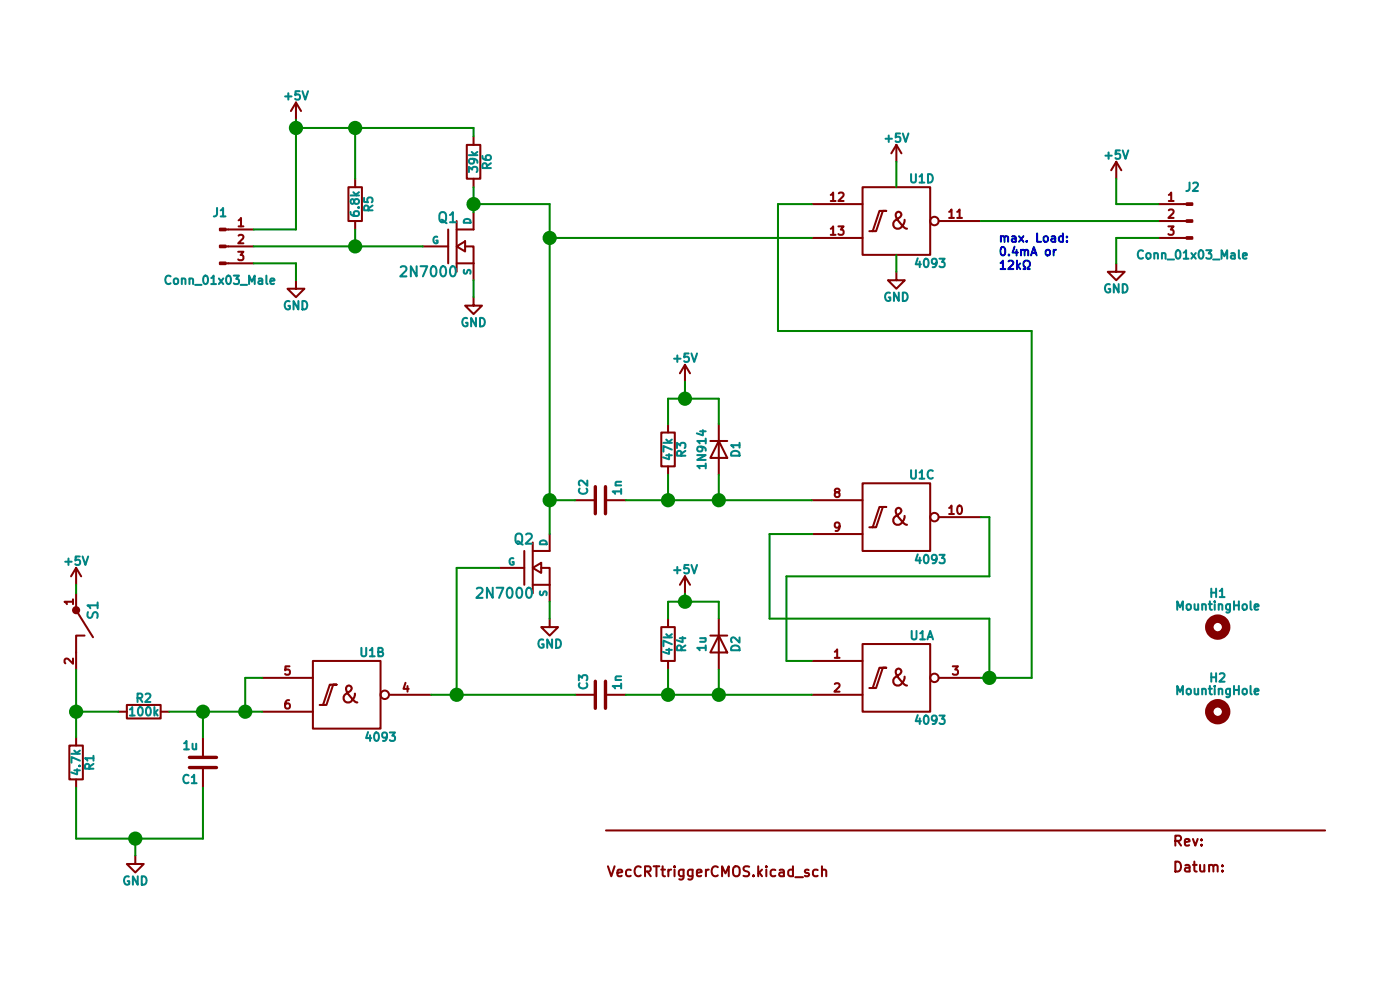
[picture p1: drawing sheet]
<svg xmlns="http://www.w3.org/2000/svg" width="210mm" height="148mm" viewBox="0 0 210 148" stroke-linecap="round" stroke-linejoin="round" font-family="sans-serif">
<g fill="none" stroke="#840000" stroke-width=".3">
<path d="M44.4 15.4l-.7 1.3M44.4 15.4v2.5M44.4 15.4l.8 1.3M33.9 39.5h4.2M33.9 37h4.2M33.9 34.5h4.2M52.3 28.1h2.1v5.1h-2.1zM53.3 26.8v1.3M53.3 33.2v1.3M63.5 37h3.8M67.3 34.5v5M68.6 37l1.2-.8v1.6z"/>
<path d="M68.6 39.5h2.5M68.6 33.2v7.6M69.8 37h1.3v2.5M70.1 21.8h2v5h-2zM71.1 31.9v2.6h-2.5M71.1 20.5v1.3M71.1 26.8v1.3M71.1 39.5v2.6M121.9 35.7h7.6M121.9 30.6h7.6M129.5 28.1h10.2v10.2h-10.2zM130.6 34.7h1l1-3h.5h-1l-1 3"/>
<path d="M134.6 21.8l-.7 1.2M134.6 21.8v2.5M134.6 21.8l.8 1.2M141 33.2h6.3M143.8 32.7h.7M167.6 39.5v1.3h1.3l-1.3 1.3-1.2-1.3h1.2M167.6 24.3l-.7 1.3M167.6 24.3v2.5M167.6 24.3l.8 1.3M174 35.7h4.2M174 33.2h4.2M174 30.6h4.2"/>
<path d="M44.4 42.1v1.2h1.3l-1.3 1.3-1.2-1.3h1.2M71.1 44.6v1.3h1.3l-1.3 1.3-1.3-1.3h1.3M102.9 54.8l-.8 1.2M102.9 54.8v2.5M102.9 54.8l.7 1.2M134.6 40.8v1.3h1.3l-1.3 1.2-1.3-1.2h1.3M86.4 75.1h2.8M91.2 75.1h2.8M99.3 64.9h2v5.1h-2zM100.3 63.7v1.2M100.3 70v1.3M106.7 66.2h2.5"/>
<path d="M107.9 66.2l1.3 2.5h-2.5zM107.9 63.7v7.6M121.9 75.1h7.6M129.5 72.6h10.2v10.1h-10.2zM130.6 79.2h1l1-3.1h.5h-1l-1 3.1M141 77.6h6.3M11.4 89.1v2.5l2.6 4.1M11.4 85.3l-.7 1.2M11.4 85.3v2.5M11.4 85.3l.8 1.2M12.7 95.4h-1.3v5.1M47 99.2h10.1v10.2h-10.1z"/>
<path d="M74.9 85.3h3.8M78.7 82.7v5.1M80 85.3l1.3-.8v1.5zM80 81.4v7.7M80 87.8h2.5M81.3 85.3h1.2v2.5M82.5 92.9v1.2h1.3l-1.3 1.3-1.2-1.3h1.2M82.5 80.2v2.5h-2.5M82.5 87.8v2.5M99.3 94.1h2v5.1h-2zM100.3 92.9v1.2M100.3 99.2v1.3"/>
<path d="M102.9 86.5v2.6M102.9 86.5l-.8 1.3M102.9 86.5l.7 1.3M106.7 95.4h2.5M107.9 95.4l1.3 2.6h-2.5zM107.9 92.9v7.6M121.9 80.2h7.6M121.9 99.2h7.6M129.5 96.7h10.2v10.1h-10.2zM10.4 111.9h2v5.1h-2zM11.4 110.7v1.2M11.4 117v1.3"/>
<path d="M17.8 106.8h1.2M19 105.8h5.1v2.1h-5.1zM24.1 106.8h1.3M30.5 110.7v2.7M30.5 115.5v2.8M39.4 101.8h7.6M39.4 106.8h7.6M48 105.8h1l1-3h.5h-1l-1 3M58.4 104.3h6.4M86.4 104.3h2.8M91.2 104.3h2.8M121.9 104.3h7.6"/>
<path d="M130.6 103.3h1l1-3.1h.5h-1l-1 3.1M141 101.8h6.3M20.3 128.4v1.3h1.3l-1.3 1.3-1.3-1.3h1.3M91 124.7h108M122.8 130.6l-.4-.1-.3 .3v.5l.1 .2h.6M123.4 130.7a.37 .37 0 0 1 .7 .1v.7M123.4 130v1.5M183.6 130.7v.1M183.6 129.9v.2"/>
<circle cx="140.3" cy="33.2" r=".63"/>
<circle cx="140.3" cy="77.6" r=".63"/>
<circle cx="57.8" cy="104.3" r=".63"/>
<circle cx="140.3" cy="101.8" r=".63"/>
</g>
<g fill="#840000" stroke="#840000" stroke-width=".3">
<path d="M178.2 35.6h.9v.2h-.9z"/>
<path d="M178.2 33.1h.9v.2h-.9z"/>
<path d="M178.2 30.5h.9v.3h-.9z"/>
<path d="M33 39.4h.9v.3h-.9z"/>
<path d="M33 36.9h.9v.2h-.9z"/>
<path d="M33 34.3h.9v.3h-.9z"/>
<circle cx="11.4" cy="91.6" r=".46"/>
</g>
<g fill="none" stroke="#008484" stroke-width=".3">
<path d="M45.4 13.7l.4 1.3 .5-1.3M135.6 20l.4 1.3 .4-1.3M141.1 38.8h.8l-.4 .5 .3 .1v.6l-.2 .1h-.3l-.2-.1M168.6 22.6l.4 1.2 .5-1.2M186.1 37.6v1.1l.1 .1M186.7 38.4l.6-.1-.1-.3h-.4l-.1 .2v.6h.5M40 41.4v1.1l.2 .1M40.6 42.2l.6-.1v-.2l-.4-.1-.2 .2 .1 .6h.5M67.7 40.1a.36 .36 0 0 1 .4-.1 .36 .36 0 0 1 .3 .3 .79 .79 0 0 1-.5 1.2 .93 .93 0 0 1-.2-1.4zM103.8 53.1l.5 1.2 .4-1.2M105.1 64.7h.9M105.6 64.6v.8l-.9-.3"/>
<path d="M12.4 83.5l.4 1.3 .4-1.3M79.2 88.4a.36 .36 0 0 1 .3-.2 .36 .36 0 0 1 .3 .3 .79 .79 0 0 1-.4 1.3 .93 .93 0 0 1-.2-1.4zM103.8 84.8l.5 1.3 .4-1.3M141.1 83.3h.8l-.4 .5 .3 .1v.5l-.2 .2h-.3l-.2-.2M187.8 90.3v1.1l.2 .1M188.4 91.1l.6-.1v-.2l-.4-.1-.2 .2 .1 .6h.5M23.3 106.9l.4 .5M23.7 106.6l-.5 .5M58.5 110h.8l-.4 .4 .4 .2v.5l-.2 .1h-.4l-.2-.1M141.1 107.4h.8l-.4 .5 .3 .1v.6l-.2 .1h-.3l-.2-.1M187.8 103v1.1l.2 .1M188.4 103.8l.6-.1v-.2l-.4-.1-.2 .2 .1 .6h.5"/>
</g>
<path d="M89.4 73.1v4M90.9 73.1v4M28.4 113.7h4.1M28.4 115.2h4.1M89.4 102.3v4M90.9 102.3v4" fill="none" stroke="#840000" stroke-width=".51"/>
<g fill="none" stroke="#840000" stroke-width="1.3">
<circle cx="182.9" cy="94.1" r="1.27"/>
<circle cx="182.9" cy="106.8" r="1.27"/>
</g>
<path d="M150.3 39.5l.3-.4v1.3M151.5 39.2l.4-.1 .2 .1 .1 .3-.8 .9h.8M152.7 39.1v1.3M152.9 39.9l.3 .5M153.2 39.5l-.5 .5M154.2 36.2v.1M154.9 38.3l.4-1.2 .4 1.2M155 38h.6M150.3 40.4h.7M153.7 40.4h.3v-.3a.54 .54 0 0 1-.3-.7 .54 .54 0 0 1 .8-.2 .58 .58 0 0 1-.1 .9v.3h.3" fill="none" stroke="#0000c2" stroke-width=".3"/>
<g fill="none" stroke="#008400" stroke-width=".3">
<path d="M44.4 19.2h26.7v1.3M44.4 17.9v16.6h-6.3M53.3 19.2v7.6M38.1 37h25.4M38.1 39.5h6.3v2.6M53.3 34.5v2.5M71.1 30.6h11.4v49.6M71.1 28.1v3.8M82.5 35.7h39.4M121.9 30.6h-5.1v19.1h38.1v52.1h-7.6M134.6 24.3v3.8M134.6 38.3v2.5"/>
<path d="M147.3 33.2h26.7M167.6 26.8v3.8h6.4M174 35.7h-6.4v3.8M71.1 42.1v2.5M102.9 57.3v2.6M82.5 75.1h3.9M94 75.1h27.9M100.3 63.7v-3.8h7.6v3.8M100.3 71.3v3.8M107.9 71.3v3.8M147.3 77.6h1.3v8.9h-30.5v12.7h3.8M11.4 87.8v1.3"/>
<path d="M74.9 85.3h-6.3v19M82.5 90.3v2.6M100.3 92.9v-2.6h7.6v2.6M102.9 89.1v1.2M121.9 80.2h-6.3v12.7h33v8.9M11.4 118.3v7.6h19.1v-7.6M11.4 100.5v10.2M11.4 106.8h6.4M25.4 106.8h14M30.5 106.8v3.9M39.4 101.8h-2.6v5M64.8 104.3h21.6"/>
<path d="M94 104.3h27.9M100.3 100.5v3.8M107.9 100.5v3.8M20.3 125.9v2.5"/>
</g>
<g fill="#008400" stroke="#008400" stroke-width=".3">
<circle cx="44.4" cy="19.2" r=".91"/>
<circle cx="53.3" cy="19.2" r=".91"/>
<circle cx="53.3" cy="37" r=".91"/>
<circle cx="71.1" cy="30.6" r=".91"/>
<circle cx="100.3" cy="75.1" r=".91"/>
<circle cx="107.9" cy="75.1" r=".91"/>
<circle cx="148.6" cy="101.8" r=".91"/>
<circle cx="102.9" cy="59.9" r=".91"/>
<circle cx="107.9" cy="104.3" r=".91"/>
<circle cx="102.9" cy="90.3" r=".91"/>
<circle cx="100.3" cy="104.3" r=".91"/>
<circle cx="82.5" cy="75.1" r=".91"/>
<circle cx="82.5" cy="35.7" r=".91"/>
<circle cx="20.3" cy="125.9" r=".91"/>
<circle cx="36.8" cy="106.8" r=".91"/>
<circle cx="11.4" cy="106.8" r=".91"/>
<circle cx="30.5" cy="106.8" r=".91"/>
<circle cx="68.6" cy="104.3" r=".91"/>
</g>
<g font-size="3.5" fill="#840000">
<text x="133.4" y="35.2">&amp;</text>
<text x="133.4" y="79.7">&amp;</text>
<text x="50.8" y="106.3">&amp;</text>
<text x="133.4" y="103.8">&amp;</text>
</g>
<g font-size="2.1" fill="#008484">
<text x="65.5" y="33.9">Q1</text>
<text x="59.7" y="42">2N7000</text>
<text x="77" y="82.2">Q2</text>
<text x="15.2" y="93.2" transform="rotate(-90 15.2 93.2)">S1</text>
<text x="71.2" y="90.3">2N7000</text>
</g>
<g font-size="2.1" fill="#840000">
<text x="176" y="131.4">Datum:</text>
<text x="176" y="127.5">Rev:</text>
<text x="91" y="132.1">VecCRTtriggerCMOS.kicad_sch</text>
</g>
<g font-size="1.8" fill="#008484">
<text x="42.4" y="15.4">+5V</text>
<text x="132.5" y="21.8">+5V</text>
<text x="72.1" y="26.2" transform="rotate(-90 72.1 26.2)">39k</text>
<text x="74.2" y="25.7" transform="rotate(-90 74.2 25.7)">R6</text>
<text x="136.4" y="27.9">U1D</text>
<text x="165.6" y="24.3">+5V</text>
<text x="177.8" y="29.1">J2</text>
<text x="31.8" y="32.9">J1</text>
<text x="54.4" y="32.8" transform="rotate(-90 54.4 32.8)">6.8k</text>
<text x="56.4" y="32" transform="rotate(-90 56.4 32)">R5</text>
<text x="137.1" y="40.6">4093</text>
<text x="170.5" y="39.3">Conn_01x03_Male</text>
<text x="24.4" y="43.1">Conn_01x03_Male</text>
<text x="42.4" y="46.9">GND</text>
<text x="132.5" y="45.6">GND</text>
<text x="165.6" y="44.4">GND</text>
<text x="69" y="49.4">GND</text>
<text x="100.8" y="54.8">+5V</text>
<text x="101.4" y="69.3" transform="rotate(-90 101.4 69.3)">47k</text>
<text x="103.4" y="68.9" transform="rotate(-90 103.4 68.9)">R3</text>
<text x="106.4" y="70.7" transform="rotate(-90 106.4 70.7)">1N914</text>
<text x="111.5" y="68.9" transform="rotate(-90 111.5 68.9)">D1</text>
<text x="88.7" y="74.5" transform="rotate(-90 88.7 74.5)">C2</text>
<text x="93.7" y="74.5" transform="rotate(-90 93.7 74.5)">1n</text>
<text x="136.4" y="72.3">U1C</text>
<text x="9.3" y="85.3">+5V</text>
<text x="100.8" y="86.5">+5V</text>
<text x="137.1" y="85">4093</text>
<text x="176.3" y="92">MountingHole</text>
<text x="181.5" y="90.1">H1</text>
<text x="53.8" y="99">U1B</text>
<text x="80.5" y="97.7">GND</text>
<text x="101.4" y="98.6" transform="rotate(-90 101.4 98.6)">47k</text>
<text x="103.4" y="98.1" transform="rotate(-90 103.4 98.1)">R4</text>
<text x="106.4" y="98" transform="rotate(-90 106.4 98)">1u</text>
<text x="111.5" y="98.1" transform="rotate(-90 111.5 98.1)">D2</text>
<text x="136.5" y="96.4">U1A</text>
<text x="19.1" y="107.9">100k</text>
<text x="20.2" y="105.8">R2</text>
<text x="88.7" y="103.7" transform="rotate(-90 88.7 103.7)">C3</text>
<text x="93.7" y="103.7" transform="rotate(-90 93.7 103.7)">1n</text>
<text x="176.3" y="104.7">MountingHole</text>
<text x="181.5" y="102.8">H2</text>
<text x="27.3" y="112.9">1u</text>
<text x="54.6" y="111.7">4093</text>
<text x="137.1" y="109.1">4093</text>
<text x="12.5" y="116.6" transform="rotate(-90 12.5 116.6)">4.7k</text>
<text x="14.5" y="115.9" transform="rotate(-90 14.5 115.9)">R1</text>
<text x="27.1" y="118">C1</text>
<text x="18.2" y="133.3">GND</text>
</g>
<g font-size="1.8" fill="#840000">
<text x="35.4" y="34">1</text>
<text x="124.4" y="30.2">12</text>
<text x="124.4" y="35.3">13</text>
<text x="142.1" y="32.8">11</text>
<text x="175.1" y="30.2">1</text>
<text x="175.1" y="32.8">2</text>
<text x="175.1" y="35.3">3</text>
<text x="35.4" y="36.6">2</text>
<text x="35.4" y="39.1">3</text>
<text x="125" y="74.7">8</text>
<text x="142.1" y="77.2">10</text>
<text x="125" y="79.8">9</text>
<text x="11" y="91.1" transform="rotate(-90 11 91.1)">1</text>
<text x="11" y="100" transform="rotate(-90 11 100)">2</text>
<text x="42.4" y="101.4">5</text>
<text x="125" y="98.8">1</text>
<text x="142.8" y="101.4">3</text>
<text x="42.4" y="106.4">6</text>
<text x="60.2" y="103.9">4</text>
<text x="125" y="103.9">2</text>
</g>
<g font-size="1.8" fill="#0000c2">
<text x="149.9" y="36.4">max.</text>
<text x="149.9" y="38.4">0.4mA</text>
<text x="155.6" y="36.4">Load:</text>
<text x="156.9" y="38.4">or</text>
</g>
<g font-size="1.4" fill="#008484">
<text x="70.7" y="33.8" transform="rotate(-90 70.7 33.8)">D</text>
<text x="64.7" y="36.6">G</text>
<text x="70.7" y="41.4" transform="rotate(-90 70.7 41.4)">S</text>
<text x="82.1" y="82.1" transform="rotate(-90 82.1 82.1)">D</text>
<text x="76.2" y="84.8">G</text>
<text x="82.1" y="89.7" transform="rotate(-90 82.1 89.7)">S</text>
</g>
</svg>
